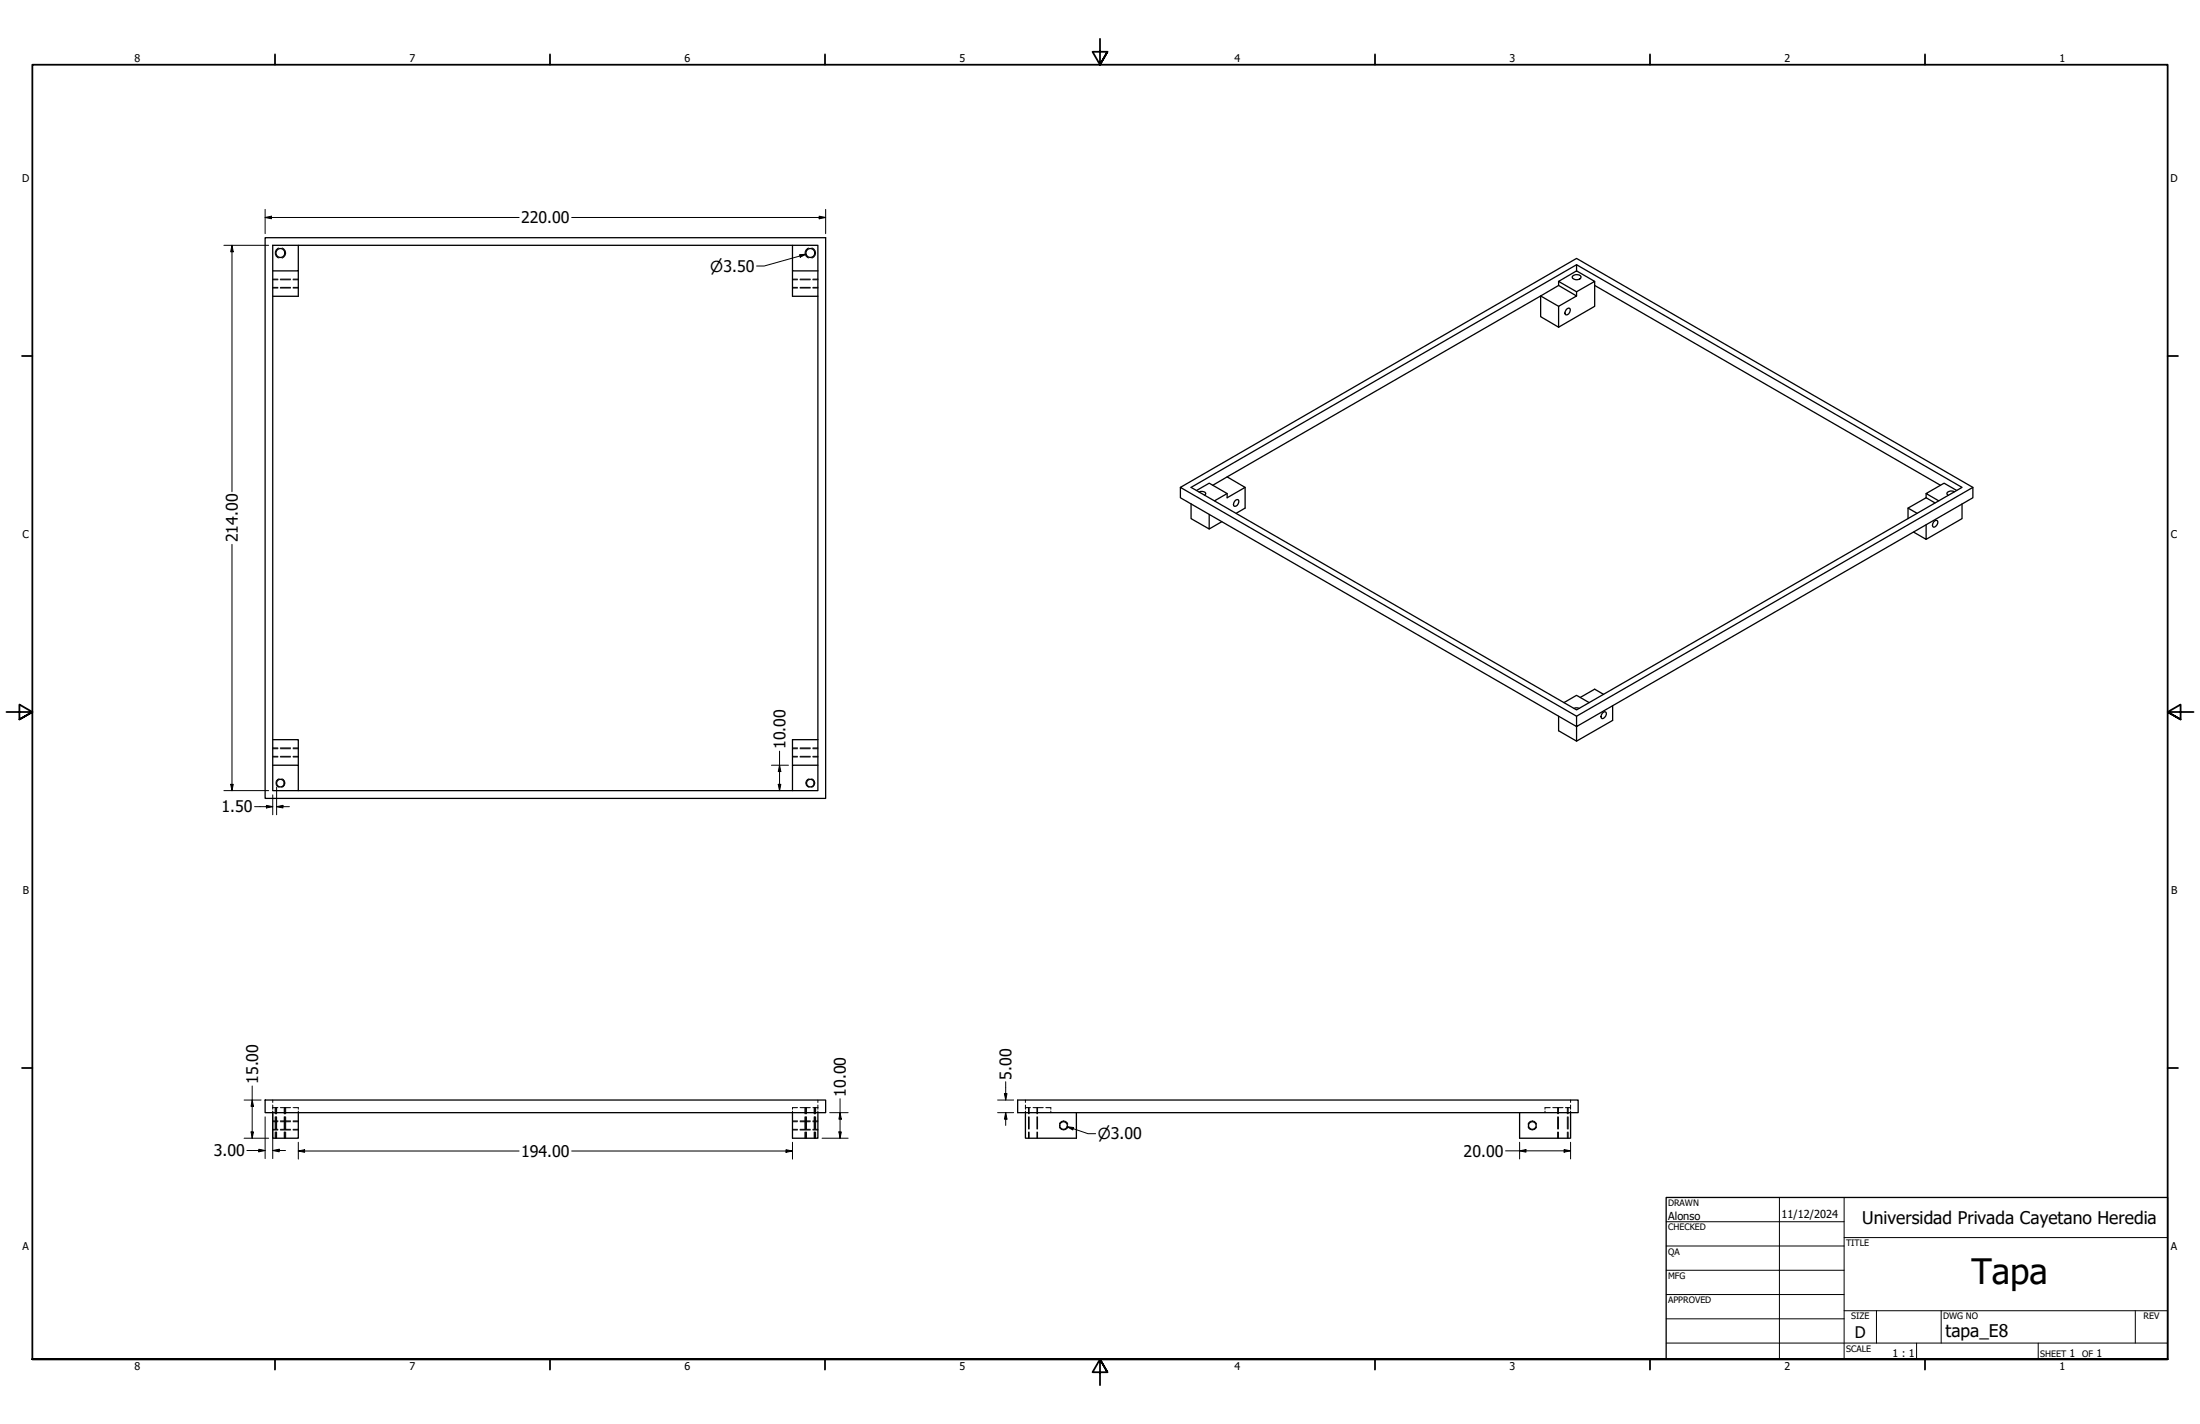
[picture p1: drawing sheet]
<svg xmlns="http://www.w3.org/2000/svg" width="864mm" height="559mm" viewBox="0 0 864 559" stroke-linecap="round" stroke-linejoin="round" font-family="sans-serif">
<!-- layer: Hidden (ANSI) -->
<g fill="none" stroke="#000" stroke-width=".39">
<path d="M107.1 112.8h2M107.1 109.8h2M110 112.8h4M110 109.8h4M115.1 112.8h2M115.1 109.8h2M311.1 112.8h2M311.1 109.8h2M314.1 112.8h4M314.1 109.8h4M319.1 112.8h2M319.1 109.8h2"/>
<path d="M107.1 296.8h2M107.1 293.8h2M110 296.8h4M110 293.8h4M115.1 296.8h2M115.1 293.8h2M311.1 296.8h2M311.1 293.8h2M314.1 296.8h4M314.1 293.8h4M319.1 296.8h2M319.1 293.8h2"/>
<path d="M107.1 434.7h2M107.1 431.7v.9M107.1 433.6v1.7M107.1 436v.6M108.3 434.7v2.4M108.3 438.3v4.7M108.6 434.7v2.4M108.6 438.3v4.7M110 434.7h4M111.6 434.7v2.4M111.6 438.3v4.7M111.8 434.7v2.4"/>
<path d="M111.8 438.3v4.7M115.1 434.7h2v.6M117.1 436v.6M311.1 436v.6M313.1 434.7h-2v.6M314.1 434.7h4M316.4 434.7v2.4M316.4 438.3v4.7M316.5 434.7v2.4M316.5 438.3v4.7M319.1 434.7h2M319.6 434.7v2.4"/>
<path d="M319.6 438.3v4.7M319.8 434.7v2.4M319.8 438.3v4.7M321.1 431.7v.9M321.1 433.6v1.7M321.1 436v.6M402.5 434.7h2M402.5 431.7v.9M402.5 433.6v1.7M402.5 436v.6M404 434.7v2.4M404 438.3v4.7"/>
<path d="M405.5 434.7h4M407 434.7v2.4M407 438.3v4.7M410.5 434.7h2v.6M412.5 436v.6M606.5 436v.6M608.5 434.7h-2v.6M609.5 434.7h4M611.8 434.7v2.4M611.8 438.3v4.7M614.5 434.7h2M615.3 434.7v2.4"/>
<path d="M615.3 438.3v4.7M616.5 431.7v.9M616.5 433.6v1.7M616.5 436v.6M107.1 443.2h2M107.1 440.2h2M108.3 444.2v2.5M108.6 444.2v2.5M110 443.2h4M110 440.2h4M111.6 444.2v2.5M111.8 444.2v2.5"/>
<path d="M115.1 443.2h2M115.1 440.2h2M311.1 443.2h2M311.1 440.2h2M314.1 443.2h4M314.1 440.2h4M316.4 444.2v2.5M316.5 444.2v2.5M319.1 443.2h2M319.1 440.2h2M319.6 444.2v2.5M319.8 444.2v2.5"/>
<path d="M404 444.2v2.5M407 444.2v2.5M611.8 444.2v2.5M615.3 444.2v2.5"/>
</g>
<!-- layer: Hidden Narrow (ANSI) -->
<g fill="none" stroke="#000" stroke-width=".39">
<path d="M109.5 97.3a2.02 2.02 0 0 0-1.5 2 2.02 2.02 0 0 0 1.5 1.9M110.7 97.3a2.13 2.13 0 0 1 1.4 2 2.13 2.13 0 0 1-1.4 2M317.4 97.3a2.02 2.02 0 0 0-1.4 2 2.02 2.02 0 0 0 1.4 1.9M318.7 97.3a2.1 2.1 0 0 1 1.5 2 2.1 2.1 0 0 1-1.5 2M107.1 113h2M107.1 109.5h2M110 113h4M110 109.5h4M115.1 113h2M115.1 109.5h2M311.1 113h2M311.1 109.5h2"/>
<path d="M314.1 113h4M314.1 109.5h4M319.1 113h2M319.1 109.5h2M107.1 297.1h2M107.1 293.5h2M110 297.1h4M110 293.5h4M115.1 297.1h2M115.1 293.5h2M311.1 297.1h2M311.1 293.5h2"/>
<path d="M314.1 297.1h4M314.1 293.5h4M319.1 297.1h2M319.1 293.5h2M109.5 305.6a1.73 1.73 0 0 0-1.2 1.7 1.73 1.73 0 0 0 1.2 1.6M110.6 305.6a1.73 1.73 0 0 1 1.2 1.7 1.73 1.73 0 0 1-1.2 1.6M317.6 305.6a1.71 1.71 0 0 0-1.3 1.7 1.71 1.71 0 0 0 1.3 1.6M318.6 305.6a1.73 1.73 0 0 1 1.2 1.7 1.73 1.73 0 0 1-1.2 1.6M107.1 439.9h2M108 434.7v2.4M108 438.3v4.7M108.3 434.7v2.4"/>
<path d="M108.3 438.3v4.7M110 439.9h4M111.8 434.7v2.4M111.8 438.3v4.7M112.1 434.7v2.4M112.1 438.3v4.7M115.1 439.9h2M311.1 439.9h2M314.1 439.9h4M316 434.7v2.4M316 438.3v4.7M316.3 434.7v2.4"/>
<path d="M316.3 438.3v4.7M319.1 439.9h2M319.8 434.7v2.4M319.8 438.3v4.7M320.2 434.7v2.4M320.2 438.3v4.7M403.7 434.7v2.4M403.7 438.3v4.7M407.3 434.7v2.4M407.3 438.3v4.7M611.4 434.7v2.4M611.4 438.3v4.7"/>
<path d="M615.6 434.7v2.4M615.6 438.3v4.7M107.1 443.4h2M108 444.2v2.5M108.3 444.2v2.5M110 443.4h4M111.8 444.2v2.5M112.1 444.2v2.5M115.1 443.4h2M311.1 443.4h2M314.1 443.4h4M316 444.2v2.5"/>
<path d="M316.3 444.2v2.5M319.1 443.4h2M319.8 444.2v2.5M320.2 444.2v2.5M403.7 444.2v2.5M407.3 444.2v2.5M415.9 441.1a1.71 1.71 0 0 1 1.6-1.2 1.71 1.71 0 0 1 1.7 1.2M415.9 442.2a1.73 1.73 0 0 0 1.6 1.2 1.73 1.73 0 0 0 1.7-1.2M599.8 441.1a1.75 1.75 0 0 1 1.7-1.2 1.75 1.75 0 0 1 1.7 1.2M599.8 442.2a1.78 1.78 0 0 0 1.7 1.2 1.78 1.78 0 0 0 1.7-1.2M611.4 444.2v2.5M615.6 444.2v2.5"/>
</g>
<!-- layer: Visible (ANSI) -->
<g fill="none" stroke="#000" stroke-width=".51">
<path d="M104.1 93.3h220v220h-220zM107.1 96.3h214v214h-214zM117.1 96.3v10h-10M311.1 96.3v10h10M117.1 106.3v10h-10M311.1 106.3v10h10M611.8 110.4l7.1-4.1 7.1 4.1-7.1 4.1zM611.8 112l7.1 4.1-7.1 4.1v8.2M611.8 112l-7 4.1 7 4.1M611.8 110.4v1.6M617.2 108.5a2.24 2.24 0 0 1 3.4 .1 1.99 1.99 0 0 1-3.4 .3zM618.9 103.9l-151.3 87.4 151.3 87.3 151.3-87.3-151.3-87.4v2.4"/>
<path d="M618.9 114.5v1.6M626 110.4v9.8l-14.2 8.2M626 112l135.7 78.4M611.8 128.4l-7-4.1v-8.2l-123.1 71M614.7 121.6l.6-.5 .8-.1a1.62 1.62 0 0 1 0 1.7 1.62 1.62 0 0 1-1.7 .7l-.1-.5zM463.4 191.3v4l155.5 89.8v-4l-155.5-89.8 155.5-89.9 155.5 89.9v4l-155.5 89.8v5.7l14.1-8.1v-5.7M467.6 197.7v5.8l7.1 4.1v-5.7M469.7 192.5l5-2.9 7 4.1-4.9 2.8M470.7 193.1a2.02 2.02 0 0 1 2.6 .5l-.4 .7M476.1 190.4l5.6-3.3 7.1 4.2-7.1 4v-1.6M485.1 196.2l.9-.1a1.62 1.62 0 0 1 0 1.8 1.62 1.62 0 0 1-1.7 .6 2.08 2.08 0 0 1 .8-2.3zM488.8 191.3v8.1l-3.5 2"/>
<path d="M749 199.4l3.5 2M756.1 195.3l-7.1 4.1v4.1M756.1 193.7v1.6M756.1 195.3l3.5 2.1M767.2 193a2.25 2.25 0 0 0-3 .5l.5 .9M768.1 192.5l-5-2.9-7 4.1 4.9 2.8M770.2 197.7v5.8l-14.1 8.1M774.4 191.3l-155.5 89.8M479.6 204.7l-4.9 2.9M756.1 205.9v5.7l-5-2.8M759 204.9l1-.7 .4 .1a1.83 1.83 0 0 1-1.4 2.6 1.34 1.34 0 0 1 0-2zM613.9 275.7l5-2.8 4.9 2.8"/>
<path d="M617.9 278l1-.3 1.1 .3M628.9 280l1-.7 .4 .1a1.83 1.83 0 0 1-1.4 2.6 1.34 1.34 0 0 1 0-2zM629.5 272.5l-3.5-2.1-5.7 3.3M107.1 290.3h10v10M321.1 290.3h-10v10M611.8 281.1v5.7l7.1 4M107.1 300.3h10v10M321.1 300.3h-10v10M104.1 431.7h220v4.9h-220zM107.1 436.6v10.1h10v-10.1M311.1 436.6v10.1h10v-10.1M399.5 431.7h220v4.9h-220z"/>
<path d="M402.5 436.6v10.1h20v-10.1M596.5 436.6v10.1h20v-10.1"/>
<circle cx="110.1" cy="99.3" r="1.75"/>
<circle cx="318.1" cy="99.3" r="1.75"/>
<circle cx="110.1" cy="307.3" r="1.49"/>
<circle cx="318.1" cy="307.3" r="1.49"/>
<circle cx="417.5" cy="441.7" r="1.49"/>
<circle cx="601.5" cy="441.7" r="1.49"/>
</g>
<!-- layer: Border (ANSI) -->
<g fill="none" stroke="#000" stroke-width=".7">
<path d="M431.8 15.2v10.2l-2.9-5.1h5.8l-2.9 5.1 2.9-5.1M107.9 21.3v4.1M215.9 21.3v4.1M323.8 21.3v4.1M539.8 21.3v4.1M647.7 21.3v4.1M755.6 21.3v4.1M8.6 139.7h4.1M850.9 139.7h4.1M2.5 279.4h10.2l-5.1-2.9v5.8l5.1-2.9-5.1 2.9M861.1 279.4h-10.2l5.1-2.9v5.8l-5.1-2.9 5.1 2.9M8.6 419.1h4.1"/>
<path d="M850.9 419.1h4.1M12.7 533.4v-508h838.2v508h-838.2h838.2M107.9 533.4v4.1M215.9 533.4v4.1M323.8 533.4v4.1M434.7 538.5l-2.9-5.1 2.9 5.1h-5.8l2.9-5.1v10.2M539.8 533.4v4.1M647.7 533.4v4.1M755.6 533.4v4.1"/>
</g>
<!-- layer: Title (ANSI) -->
<g fill="none" stroke="#000" stroke-width=".39">
<path d="M654 479.4h69.9M698.5 469.9v63.5M723.9 469.9v63.5M654 488.9h69.9M654 498.5h69.9M723.9 485.6h127M654 508h69.9M654 517.5h69.9M723.9 514.3h127M736.6 514.3v12.7M762 514.3v12.7M838.2 514.3v12.7"/>
<path d="M654 527h196.9M752.3 527v6.4M800.1 527v6.4"/>
</g>
<path d="M654 469.9h196.9v63.5h-196.9z" fill="none" stroke="#000" stroke-width=".51"/>
<!-- layer: Dimension (ANSI) -->
<g fill="none" stroke="#000" stroke-width=".39">
<path d="M87.9 96.3h17.6M91.1 96.3l.5 2.5h-1zM91.1 96.3v96.7M104.1 85.3l2.5-.5v1.1zM104.1 85.3h99.7M104.1 82.2v9.5M224.4 85.3h99.7M313.9 99.9l2.5-.1-2.3 1.1zM316.4 99.8l-16.4 4.6h-3M321.6 84.8l2.5 .5-2.5 .6zM324.1 82.2v9.5M91.1 213.6v96.7"/>
<path d="M306 294.8v15.5M87.9 310.3h17.6M90.6 307.8h1l-.5 2.5zM99.9 316.5h7.2M104.6 316l2.5 .5-2.5 .6zM107.1 311.9v7.8M108.6 316.5l2.5-.5v1.1zM108.6 316.5h5M108.6 308.9v10.8M302.8 300.3h6.7M305.5 307.8h1l-.5 2.5zM306 300.3l.5 2.5h-1z"/>
<path d="M95.8 431.7h6.7M99 431.7l.5 2.4h-.9zM99 426.1v20.6M104.1 438.3v16.4M107.1 436.2v18.5M325.7 436.6h7.2M329.8 436.6l.5 2.6h-1zM329.8 431.2v15.5M391.6 431.7h6.3M391.6 436.6h6.3M394.3 429.1h1l-.5 2.6zM394.8 436.6l.5 2.6h-1z"/>
<path d="M394.8 424.5v7.2M394.8 436.6v5M95.8 446.7h9.7M96.9 451.5h7.2M98.6 444.2h.9l-.5 2.5zM101.6 451l2.5 .5-2.5 .5zM107.1 451.5l2.5-.5v1zM107.1 451.5h5M117.1 451.7l2.5-.5v1zM117.1 451.7h86.7M117.1 448.2v6.7M224.4 451.7h86.7"/>
<path d="M308.5 451.2l2.6 .5-2.6 .5zM311.1 448.2v6.7M322.7 446.7h10.2M329.3 444.2h1l-.5 2.5zM418.9 442.2l2.5 .3-.3 .9zM418.9 442.2l8.2 2.7h3M591 451.6h25.5M596.5 451.6l2.5-.5v1zM596.5 448.2v6.6M614 451.1l2.5 .5-2.5 .5zM616.5 448.2v6.6"/>
</g>
<g fill="#000">
<path d="M91.1 96.3l.5 2.5h-1zM104.1 85.3l2.5-.5v1.1zM321.6 84.8l2.5 .5-2.5 .6zM313.9 99.9l2.5-.1-2.3 1.1zM90.6 307.8h1l-.5 2.5zM104.6 316l2.5 .5-2.5 .6zM108.6 316.5l2.5-.5v1.1zM305.5 307.8h1l-.5 2.5zM306 300.3l.5 2.5h-1zM99 431.7l.5 2.4h-.9zM329.8 436.6l.5 2.6h-1zM394.3 429.1h1l-.5 2.6z"/>
<path d="M394.8 436.6l.5 2.6h-1zM98.6 444.2h.9l-.5 2.5zM101.6 451l2.5 .5-2.5 .5zM107.1 451.5l2.5-.5v1zM117.1 451.7l2.5-.5v1zM308.5 451.2l2.6 .5-2.6 .5zM329.3 444.2h1l-.5 2.5zM418.9 442.2l2.5 .3-.3 .9zM596.5 451.6l2.5-.5v1zM614 451.1l2.5 .5-2.5 .5z"/>
</g>
<text font-size="13.7" x="773.9" y="503.9">Tapa</text>
<g font-size="6.9">
<text x="731" y="480.1">Universidad Privada Cayetano Heredia</text>
<text x="763.7" y="524.6">tapa_E8</text>
</g>
<g font-size="6.3">
<text x="204.5" y="87.6">220.00</text>
<text x="93.3" y="212.8" transform="rotate(-90 93.3 212.8)">214.00</text>
<text x="308.3" y="294" transform="rotate(-90 308.3 294)">10.00</text>
<text x="86.9" y="318.8">1.50</text>
<text x="101.3" y="425.3" transform="rotate(-90 101.3 425.3)">15.00</text>
<text x="397.1" y="423.7" transform="rotate(-90 397.1 423.7)">5.00</text>
<text x="332" y="430.3" transform="rotate(-90 332 430.3)">10.00</text>
<text x="83.9" y="453.8">3.00</text>
<text x="204.5" y="454">194.00</text>
<text x="574.5" y="453.9">20.00</text>
<text x="728.1" y="524.9">D</text>
</g>
<g font-size="6">
<text x="278.8" y="106.6">⌀3.50</text>
<text x="430.9" y="447">⌀3.00</text>
</g>
<g font-size="4.3">
<text x="654.8" y="478.6">Alonso</text>
<text x="699.3" y="478">11/12/2024</text>
</g>
<g font-size="4.2">
<text x="52.8" y="24.4">8</text>
<text x="160.8" y="24.4">7</text>
<text x="268.7" y="24.4">6</text>
<text x="376.7" y="24.4">5</text>
<text x="484.6" y="24.4">4</text>
<text x="592.6" y="24.4">3</text>
<text x="700.5" y="24.4">2</text>
<text x="808.5" y="24.4">1</text>
<text x="8.8" y="71.4">D</text>
<text x="852" y="71.4">D</text>
<text x="8.9" y="211.1">C</text>
<text x="852.2" y="211.1">C</text>
<text x="9" y="350.8">B</text>
<text x="852.2" y="350.8">B</text>
<text x="8.9" y="490.5">A</text>
<text x="852.2" y="490.5">A</text>
<text x="742.9" y="532.6">1 : 1</text>
<text x="812.4" y="532.6">1</text>
<text x="823" y="532.6">1</text>
<text x="52.8" y="537.5">8</text>
<text x="160.8" y="537.5">7</text>
<text x="268.7" y="537.5">6</text>
<text x="376.7" y="537.5">5</text>
<text x="484.6" y="537.5">4</text>
<text x="592.6" y="537.5">3</text>
<text x="700.5" y="537.5">2</text>
<text x="808.5" y="537.5">1</text>
</g>
<g font-size="3.5">
<text x="654.8" y="473.2">DRAWN</text>
<text x="654.8" y="482.8">CHECKED</text>
<text x="724.7" y="488.9">TITLE</text>
<text x="654.8" y="492.3">QA</text>
<text x="654.8" y="501.8">MFG</text>
<text x="654.8" y="511.4">APPROVED</text>
<text x="726.7" y="517.7">SIZE</text>
<text x="762.8" y="517.7">DWG NO</text>
<text x="841.4" y="517.7">REV</text>
<text x="724.7" y="530.4">SCALE</text>
<text x="800.9" y="532.6">SHEET</text>
<text x="817.4" y="532.6">OF</text>
</g>
</svg>
